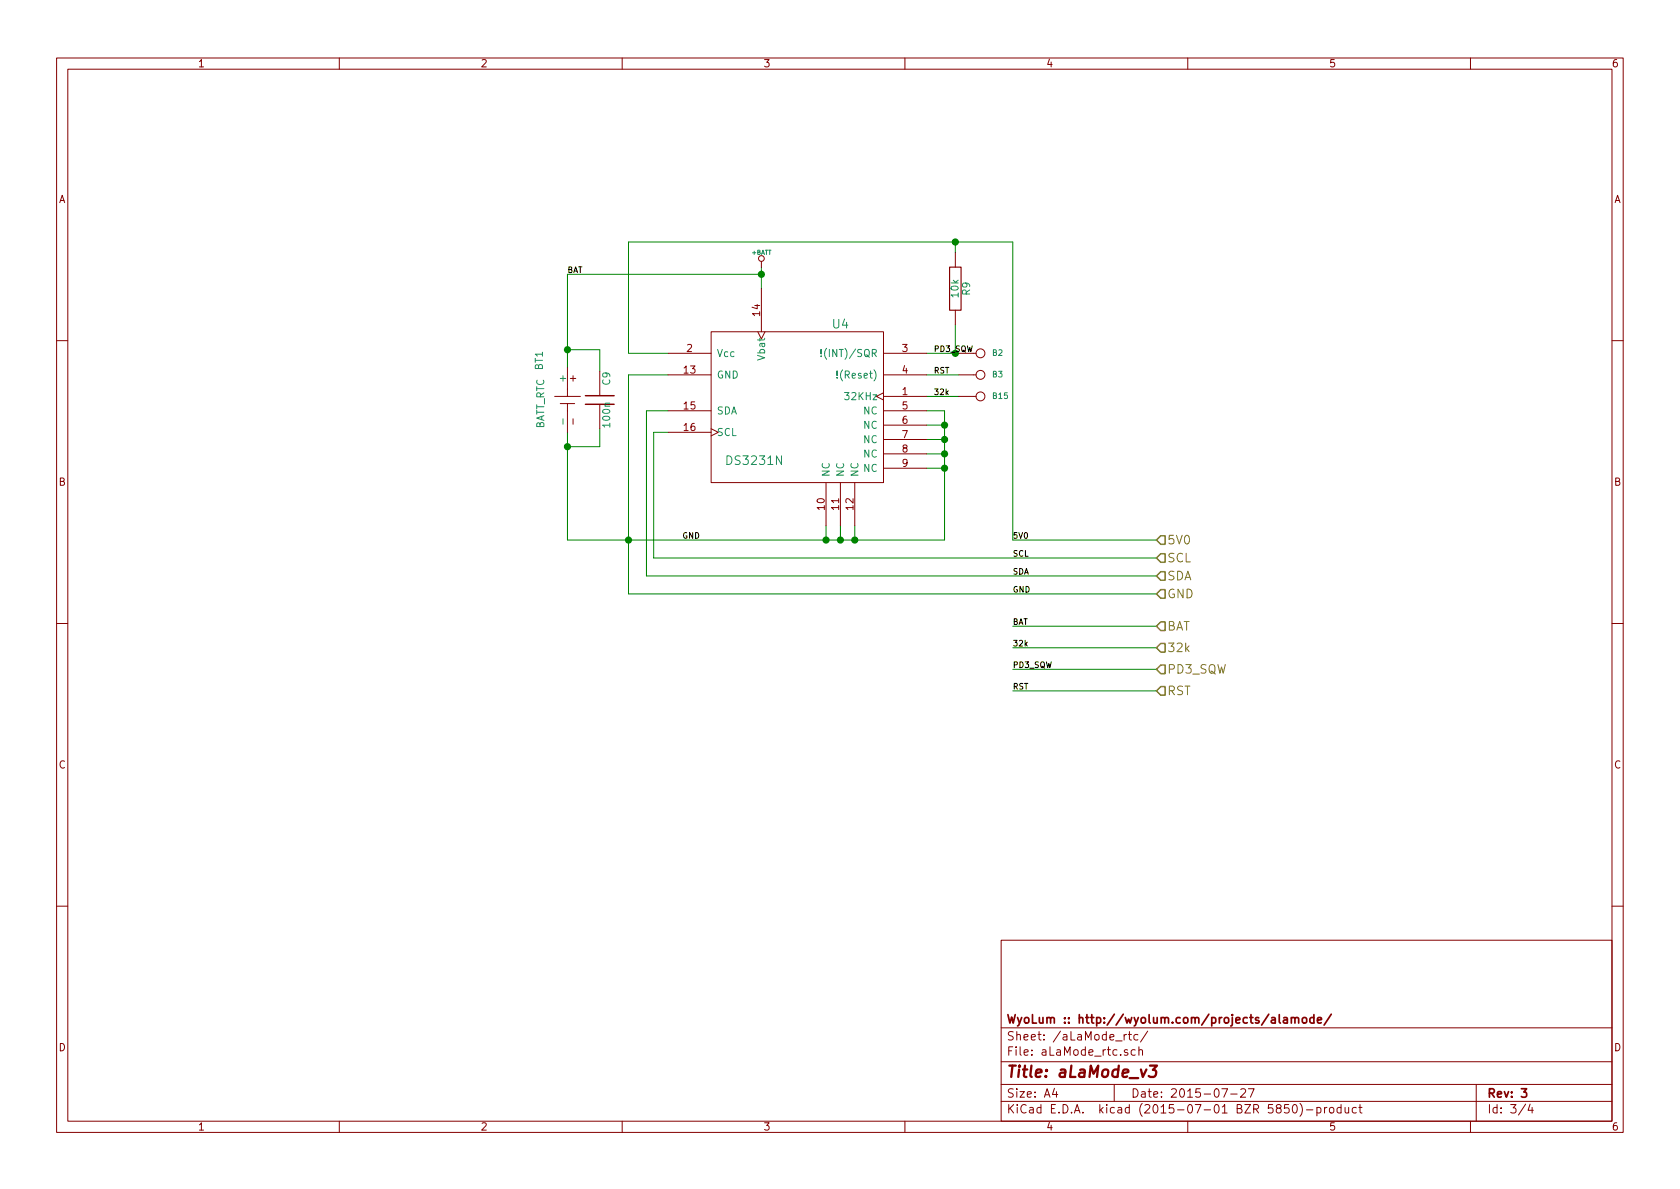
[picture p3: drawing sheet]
<svg xmlns="http://www.w3.org/2000/svg" width="297mm" height="210mm" viewBox="0 0 297 210" stroke-linecap="round" stroke-linejoin="round" font-family="sans-serif">
<g fill="none" stroke="#840000" stroke-width=".18">
<path d="M10 10.3h277v189.9h-277zM12 12.2h273v186.1h-273zM60 10.3v1.9M110 10.3v1.9M160 10.3v1.9M210 10.3v1.9M260 10.3v1.9M125.7 58.7h30.5v26.6h-30.5zM134 58.7l.6 1.2 .7-1.2M134.6 46.2v1M134.6 51v7.7M168.9 44.7v2.5"/>
<path d="M168.9 54.9v2.5M10 60.2h2M98.1 70.1h4.5M99.1 71.4h2.5M100.3 65v5.1M100.3 71.4v5M106 65.7v4.3M106 71.5v4.3M118.1 66.3h7.6M118.1 62.5h7.6M118.1 72.6h7.6M118.1 76.4h7.6"/>
<path d="M125.7 75.8l1.3 .6-1.3 .7M156.2 69.5l-1.3 .6 1.3 .6M156.2 70.1h7.6M156.2 66.3h7.6M156.2 62.5h7.6M156.2 72.6h7.6M156.2 75.2h7.6M156.2 77.7h7.6M169.5 70.1h3.1M169.5 66.3h3.1M169.5 62.5h3.1M285 60.2h2"/>
<path d="M146 85.3v7.7M148.6 85.3v7.7M151.1 85.3v7.7M156.2 80.3h7.6M156.2 82.8h7.6M10 110.3h2M285 110.3h2M10 160.2h2M177 166.3h108v32h-108zM285 160.2h2M60 198.3v1.9M110 198.3v1.9"/>
<path d="M160 198.3v1.9M177 194.8h108M177 191.8h108M177 187.8h108M177 181.8h108M186.4 192.5l-.3 1h.9M186.8 193v1M197 191.8v3M198.8 182.9v1M199.2 182.9l-.4 .3M199.4 185.7a.37 .37 0 0 0-.6 .1l.1 .2 .5 .2v.1l-.2 .3-.4-.1M199.5 182.9h.6"/>
<path d="M199.7 182.4v1.3l.4 .2M200.7 185.7l-.4-.1-.3 .3 .1 .6 .2 .1 .4-.1M201.2 183l-.4-.1-.3 .3 .1 .6 .2 .1 .4-.1M201.4 185.7l.2-.1 .4 .1v.9M201.4 185.1v1.5M202.9 182.3l-1.2 2M210 198.3v1.9M216 192.5h1l-.6 1.5M217.6 193.5h1.1M219.4 192.7l.2-.2h.4l.2 .5-.9 1h.9M220.7 192.5h1l-.6 1.5M227.9 195.3h-.7l-.1 .7 .2-.1 .5 .1 .1 .2v.5l-.2 .1-.6-.1"/>
<path d="M228.7 195.4l.2-.1a.81 .81 0 0 1 .5 .6 .81 .81 0 0 1-.2 .8l-.2 .1a.8 .8 0 0 1-.6-.6 .8 .8 0 0 1 .3-.8zM229.8 195.1a1.71 1.71 0 0 1 0 2.3M231 196.3h1.1M232.8 195.9l.5-.1 .3 .3-.2 .6h-.6M232.8 195.8v1.5M234.2 195.8v1M234.6 195.8l-.4 .3M235.1 196l.2-.2 .5 .2v.5l-.1 .2-.4 .1-.2-.1zM237.1 195.9l-.4-.1-.3 .3 .1 .6 .2 .1 .4-.1M237.1 195.3v1.5M237.8 195.8l.1 .9 .4 .1 .2-.1M238.5 195.8v1"/>
<path d="M239.8 195.9l-.4-.1-.3 .3 .1 .6 .2 .1 .4-.1M240.3 195.8h.5M240.5 195.3v1.3l.3 .2M260 198.3v1.9M261 191.8v6.5M269.7 195.2l-1.2 2M270.5 195.2l-.3 1.1h.9M270.9 195.8v1"/>
<circle cx="134.6" cy="45.7" r=".51"/>
<circle cx="173.4" cy="62.5" r=".79"/>
<circle cx="173.4" cy="66.3" r=".79"/>
<circle cx="173.4" cy="70.1" r=".79"/>
</g>
<path d="M228.3 179.9v1M232.3 179.4v1.5M235.4 179.3l-1.3 2M227 180h.6v.9M227.6 180.3l-.5 .1-.2 .2 .2 .3 .5-.1M228.3 180.1l.2-.2 .4 .1 .1 .9M229 180.1a.36 .36 0 0 1 .3-.2 .36 .36 0 0 1 .3 .2v.8M230.3 180.1l.2-.2 .5 .2v.5l-.1 .2-.4 .1-.2-.1zM232.3 180l-.4-.1-.3 .3 .1 .6 .2 .1 .4-.1M232.9 180.4l.8-.1-.1-.3-.4-.1-.3 .2 .1 .7h.6M269 192.5h.9l-.5 .6 .4 .1v.7l-.2 .1-.6-.1" fill="none" stroke="#840000" stroke-width=".3"/>
<path d="M203.3 188.4h1.3l-.8 .8a.48 .48 0 0 1 .6 .4v.5l-.2 .2-.8 .1-.3-.1" fill="none" stroke="#840000" stroke-width=".41"/>
<g fill="none" stroke="#008400" stroke-width=".18">
<path d="M134.6 48.5h-34.3v16.5M134.6 47.2v3.8M168.9 42.8v1.9M168.9 57.4v5.1M100.3 61.8h5.7v3.9M106 75.8v3.2h-5.7M118.1 62.5h-7v-19.7h68v52.7h25.4M118.1 66.3h-7v38.7h93.4M118.1 72.6h-3.8v29.2h90.2M118.1 76.4h-2.5v22.3h88.9M163.8 72.6h3.2v22.9h-66.7v-19.1M163.8 66.3h5.7"/>
<path d="M163.8 75.2h3.2M163.8 77.7h3.2M163.8 62.5h5.7M163.8 70.1h5.7M146 93v2.5M148.6 93v2.5M151.1 93v2.5M163.8 80.3h3.2M163.8 82.8h3.2M179.1 114.5h25.4M179.1 110.7h25.4M179.1 118.4h25.4"/>
<path d="M179.1 122.2h25.4"/>
</g>
<g fill="#008400" stroke="#008400" stroke-width=".25">
<circle cx="168.9" cy="42.8" r=".51"/>
<circle cx="100.3" cy="79" r=".51"/>
<circle cx="167" cy="80.3" r=".51"/>
<circle cx="167" cy="75.2" r=".51"/>
<circle cx="148.6" cy="95.5" r=".51"/>
<circle cx="146.1" cy="95.5" r=".51"/>
<circle cx="151.1" cy="95.5" r=".51"/>
<circle cx="167" cy="77.7" r=".51"/>
<circle cx="167" cy="82.8" r=".51"/>
<circle cx="111.1" cy="95.5" r=".51"/>
<circle cx="100.3" cy="61.8" r=".51"/>
<circle cx="134.6" cy="48.5" r=".51"/>
<circle cx="168.9" cy="62.5" r=".51"/>
</g>
<path d="M205.2 97.9h.8v1.5h-.8l-.7-.7zM205.2 94.7h.8v1.6h-.8l-.7-.8zM205.2 117.6h.8v1.5h-.8l-.7-.7zM205.2 113.8h.8v1.5h-.8l-.7-.8zM205.2 110h.8v1.5h-.8l-.7-.8zM205.2 104.3h.8v1.5h-.8l-.7-.8zM205.2 101.1h.8v1.5h-.8l-.7-.8zM205.2 121.4h.8v1.5h-.8l-.7-.7z" fill="none" stroke="#848400" stroke-width=".25"/>
<path d="M167.9 47.2h2v7.7h-2z" fill="none" stroke="#840000" stroke-width=".2"/>
<path d="M145.2 62.9v.2M145.2 61.8v.8M148 66.7v.2M148 65.6v.8" fill="none" stroke="#008484" stroke-width=".18"/>
<path d="M103.5 71.5h5.1M103.5 70h5.1" fill="none" stroke="#840000" stroke-width=".25"/>
<text font-size="2.8" fill="#840000" x="178" y="190.5">Title: aLaMode_v3</text>
<g font-size="2.1" fill="#008484">
<text x="147.2" y="58.1">U4</text>
<text x="128.8" y="82.2">DS3231N</text>
</g>
<g font-size="2.1" fill="#848400">
<text x="206.4" y="99.4">SCL</text>
<text x="206.4" y="96.3">5V0</text>
<text x="206.4" y="105.8">GND</text>
<text x="206.4" y="102.6">SDA</text>
<text x="206.4" y="111.5">BAT</text>
<text x="206.4" y="119.1">PD3_SQW</text>
<text x="206.4" y="115.3">32k</text>
<text x="206.4" y="122.9">RST</text>
</g>
<g font-size="2.1" fill="#840000">
<text x="178" y="184">Sheet: /aLaMode_rtc/</text>
<text x="178" y="181">WyoLum :: http://wyolum.com/projects/alamode/</text>
<text x="178" y="186.7">File: aLaMode_rtc.sch</text>
<text x="178" y="196.9">KiCad E.D.A. kicad (2015-07-01 BZR 5850)-product</text>
<text x="178" y="194.1">Size: A4</text>
<text x="200" y="194.1">Date: 2015-07-27</text>
<text x="263" y="194.1">Rev: 3</text>
<text x="263" y="196.9">Id: 3/4</text>
</g>
<g font-size="1.8" fill="#840000">
<text x="35" y="11.9">1</text>
<text x="85" y="11.9">2</text>
<text x="135" y="11.9">3</text>
<text x="185" y="11.9">4</text>
<text x="235" y="11.9">5</text>
<text x="285" y="11.9">6</text>
<text x="10.4" y="35.9">A</text>
<text x="285.4" y="35.9">A</text>
<text x="134.4" y="55.8" transform="rotate(-90 134.4 55.8)">14</text>
<text x="121.4" y="62.2">2</text>
<text x="159.5" y="62.2">3</text>
<text x="101.9" y="67.4" transform="rotate(-90 101.9 67.4)">+</text>
<text x="121" y="66">13</text>
<text x="159.5" y="69.8">1</text>
<text x="159.5" y="66">4</text>
<text x="101.9" y="74.8" transform="rotate(-90 101.9 74.8)">-</text>
<text x="121" y="72.4">15</text>
<text x="121" y="76.2">16</text>
<text x="159.5" y="72.4">5</text>
<text x="159.5" y="74.9">6</text>
<text x="159.5" y="77.5">7</text>
<text x="159.5" y="80">8</text>
<text x="159.5" y="82.5">9</text>
<text x="10.4" y="85.9">B</text>
<text x="285.4" y="85.9">B</text>
<text x="145.8" y="90.1" transform="rotate(-90 145.8 90.1)">10</text>
<text x="148.3" y="90.1" transform="rotate(-90 148.3 90.1)">11</text>
<text x="150.9" y="90.1" transform="rotate(-90 150.9 90.1)">12</text>
<text x="10.4" y="135.9">C</text>
<text x="285.4" y="135.9">C</text>
<text x="10.4" y="185.9">D</text>
<text x="285.4" y="185.9">D</text>
<text x="35" y="199.9">1</text>
<text x="85" y="199.9">2</text>
<text x="135" y="199.9">3</text>
<text x="185" y="199.9">4</text>
<text x="235" y="199.9">5</text>
<text x="285" y="199.9">6</text>
</g>
<g font-size="1.8" fill="#008484">
<text x="169.5" y="52.5" transform="rotate(-90 169.5 52.5)">10k</text>
<text x="171.5" y="52.2" transform="rotate(-90 171.5 52.2)">R9</text>
<text x="96" y="65.4" transform="rotate(-90 96 65.4)">BT1</text>
<text x="126.7" y="63.1">Vcc</text>
<text x="135.3" y="63.5" transform="rotate(-90 135.3 63.5)">Vbat</text>
<text x="146.3" y="63.1">!(INT)/SQR</text>
<text x="100.1" y="67.4" transform="rotate(-90 100.1 67.4)">+</text>
<text x="107.9" y="68.1" transform="rotate(-90 107.9 68.1)">C9</text>
<text x="126.7" y="66.9">GND</text>
<text x="148.6" y="66.9">!(Reset)</text>
<text x="149.8" y="70.7">32KHz</text>
<text x="96.2" y="76" transform="rotate(-90 96.2 76)">BATT_RTC</text>
<text x="100.1" y="74.8" transform="rotate(-90 100.1 74.8)">-</text>
<text x="107.9" y="75.4" transform="rotate(-90 107.9 75.4)">100n</text>
<text x="126.7" y="73.3">SDA</text>
<text x="126.7" y="77.1">SCL</text>
<text x="152.6" y="73.3">NC</text>
<text x="152.6" y="75.8">NC</text>
<text x="152.6" y="78.4">NC</text>
<text x="152.6" y="80.9">NC</text>
<text x="152.6" y="83.4">NC</text>
<text x="146.7" y="84.3" transform="rotate(-90 146.7 84.3)">NC</text>
<text x="149.2" y="84.3" transform="rotate(-90 149.2 84.3)">NC</text>
<text x="151.8" y="84.3" transform="rotate(-90 151.8 84.3)">NC</text>
</g>
<g font-size="1.4">
<text x="100.3" y="48.3">BAT</text>
<text x="165.1" y="62.2">PD3_SQW</text>
<text x="165.1" y="66">RST</text>
<text x="165.1" y="69.8">32k</text>
<text x="120.6" y="95.2">GND</text>
<text x="179.1" y="95.2">5V0</text>
<text x="179.1" y="98.4">SCL</text>
<text x="179.1" y="101.6">SDA</text>
<text x="179.1" y="104.8">GND</text>
<text x="179.1" y="110.5">BAT</text>
<text x="179.1" y="118.1">PD3_SQW</text>
<text x="179.1" y="114.3">32k</text>
<text x="179.1" y="121.9">RST</text>
</g>
<g font-size="1.4" fill="#008484">
<text x="175.5" y="62.9">B2</text>
<text x="175.5" y="66.7">B3</text>
<text x="175.6" y="70.5">B15</text>
</g>
<text font-size="1.1" fill="#008484" x="132.9" y="45">+BATT</text>
</svg>
